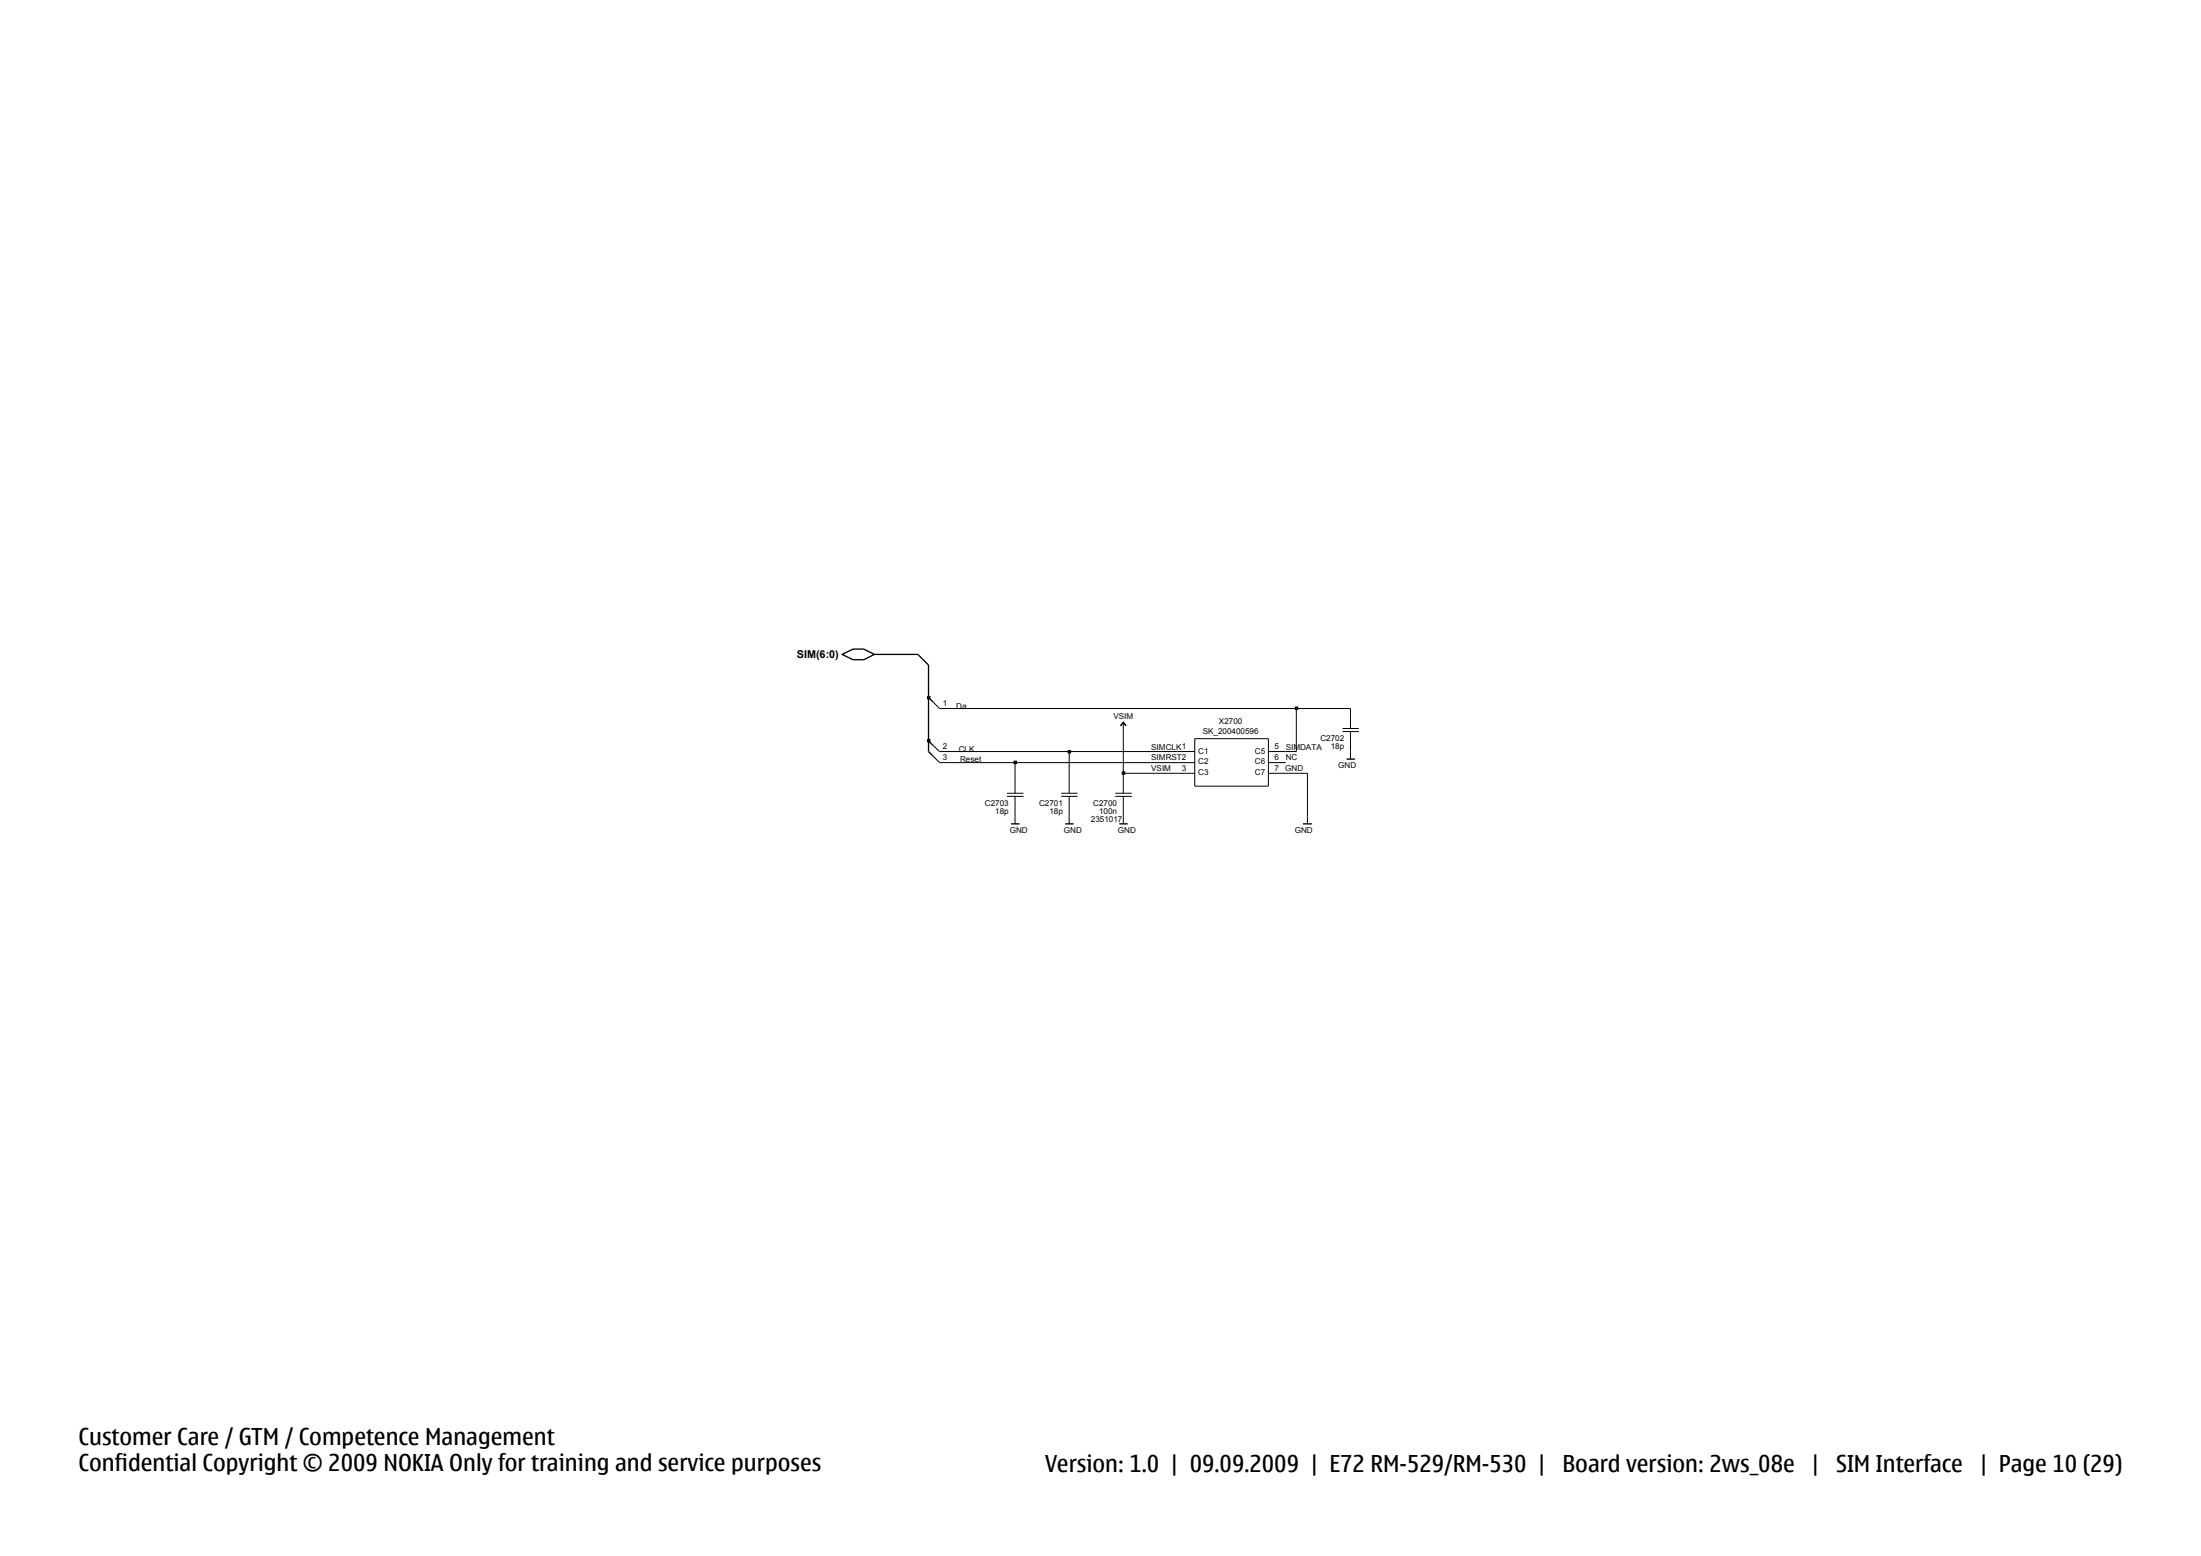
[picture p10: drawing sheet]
<svg xmlns="http://www.w3.org/2000/svg" width="420mm" height="297mm" viewBox="0 0 420 297" stroke-linecap="round" stroke-linejoin="round" font-family="sans-serif">
<path d="M160.7 124.9l2.1-1h2l2.1 1-2.1 1h-2zM177.2 133.1l.8 .9M213.8 138.5l.5-.6 .6 .6M177.2 143.5l.8 .8M177.2 141.4l.8 .9M192.9 157.3h1.6M203.3 157.3h1.6M213.6 157.3h1.6M248.6 157.3h1.7M256.9 144.9h1.6" fill="none" stroke="#000" stroke-width=".25"/>
<g fill="none" stroke="#000" stroke-width=".19">
<path d="M178 134l1.3 1.2M213.8 138.5l.5-.6 .6 .6M214.4 137.9v1.4M256.2 139.6h3.1M256.2 139h3.1M257.7 137.3v1.7M257.7 139.6v1.8M178 144.3l1.3 1.3M178 142.3l1.3 1.2M192.2 152h3.1M192.2 151.4h3.1M193.7 145.6v5.8"/>
<path d="M193.7 152v5.3M202.5 152h3.1M202.5 151.4h3.1M204 143.5v7.9M204 152v5.3M212.8 152h3.2M212.8 151.4h3.2M214.4 147.6v3.8M214.4 152v5.3M224.7 147.6h3.3M224.7 145.6h3.3M224.7 143.5h3.3"/>
<path d="M228 141h14v9.1h-14zM242 147.6h3.3M242 143.5h3.3M242 145.6h3.3M249.5 147.6v9.7M257.7 143.5v1.4"/>
</g>
<path d="M214.2 147.3h.4v.5h-.4z" fill-rule="evenodd" fill="#c2c2c2" stroke="#000" stroke-width=".25"/>
<path d="M214.4 139.3v8.3h10.3M179.3 145.6h14.4M245.3 147.6h4.2" fill="none" stroke="#000" stroke-width=".19"/>
<path d="M193.5 145.3h.4v.4h-.4z" fill-rule="evenodd" fill="#c2c2c2" stroke="#000" stroke-width=".25"/>
<path d="M179.3 143.5h24.7M193.7 145.6h31" fill="none" stroke="#000" stroke-width=".19"/>
<path d="M177.2 141.4v2.1" fill="none" stroke="#000" stroke-width=".25"/>
<path d="M203.9 143.3h.4v.4h-.4z" fill-rule="evenodd" fill="#c2c2c2" stroke="#000" stroke-width=".25"/>
<path d="M247.4 135.2v8.3h-2.1M204 143.5h20.7M257.7 141.4v2.1" fill="none" stroke="#000" stroke-width=".19"/>
<path d="M177 141.2h.4v.4h-.4z" fill-rule="evenodd" fill="#c2c2c2" stroke="#000" stroke-width=".25"/>
<path d="M177.2 133.1v8.3" fill="none" stroke="#000" stroke-width=".25"/>
<path d="M179.3 135.2h68.1M257.7 135.2v2.1" fill="none" stroke="#000" stroke-width=".19"/>
<path d="M247.2 135h.4v.4h-.4z" fill-rule="evenodd" fill="#c2c2c2" stroke="#000" stroke-width=".25"/>
<path d="M247.4 135.2h10.3" fill="none" stroke="#000" stroke-width=".19"/>
<path d="M177 133h.4v.4h-.4z" fill-rule="evenodd" fill="#c2c2c2" stroke="#000" stroke-width=".25"/>
<path d="M166.9 124.9h8.2l2.1 2v6.2" fill="none" stroke="#000" stroke-width=".25"/>
<g font-size="4.4">
<text x="15" y="275.9">Customer Care / GTM / Competence Management</text>
<text x="15" y="280.8">Confidential Copyright © 2009 NOKIA Only for training and service purposes</text>
<text x="199.4" y="280.9">Version: 1.0 | 09.09.2009 | E72 RM-529/RM-530 |</text>
<text x="298.2" y="280.9">Board version: 2ws_08e</text>
<text x="345.6" y="280.9">|</text>
<text x="350.4" y="280.9">SIM Interface</text>
<text x="377.7" y="280.9">| Page 10 (29)</text>
</g>
<text font-size="2.1" x="152.1" y="125.7">SIM(6:0)</text>
<g font-size="1.5">
<text x="179.9" y="134.7">1</text>
<text x="182.5" y="135.2">Da</text>
<text x="212.5" y="137.3">VSIM</text>
<text x="179.9" y="143">2</text>
<text x="183" y="143.5">CLK</text>
<text x="219.7" y="143.1">SIMCLK1</text>
<text x="228.7" y="143.9">C1</text>
<text x="229.5" y="140.1">SK_200400596</text>
<text x="232.6" y="138.3">X2700</text>
<text x="239.5" y="143.9">C5</text>
<text x="243.2" y="143">5</text>
<text x="245.3" y="143.1">SIMDATA</text>
<text x="252" y="141.4">C2702</text>
<text x="253.9" y="142.9">18p</text>
<text x="179.9" y="145">3</text>
<text x="183.2" y="145.5">Reset</text>
<text x="219.7" y="145.1">SIMRST2</text>
<text x="219.7" y="147.2">VSIM</text>
<text x="225.5" y="147.2">3</text>
<text x="228.7" y="145.9">C2</text>
<text x="228.7" y="148">C3</text>
<text x="239.5" y="145.9">C6</text>
<text x="239.5" y="148">C7</text>
<text x="243.2" y="145.1">6</text>
<text x="243.2" y="147.2">7</text>
<text x="245.3" y="147.1">GND</text>
<text x="245.3" y="145.1">NC</text>
<text x="255.4" y="146.6">GND</text>
<text x="187.9" y="153.8">C2703</text>
<text x="189.9" y="155.3">18p</text>
<text x="198.3" y="153.8">C2701</text>
<text x="200.3" y="155.3">18p</text>
<text x="208.6" y="153.8">C2700</text>
<text x="209.7" y="155.3">100n</text>
<text x="192.7" y="158.9">GND</text>
<text x="203" y="158.9">GND</text>
<text x="208.2" y="156.9">2351017</text>
<text x="213.3" y="158.9">GND</text>
<text x="247.1" y="158.9">GND</text>
</g>
</svg>
